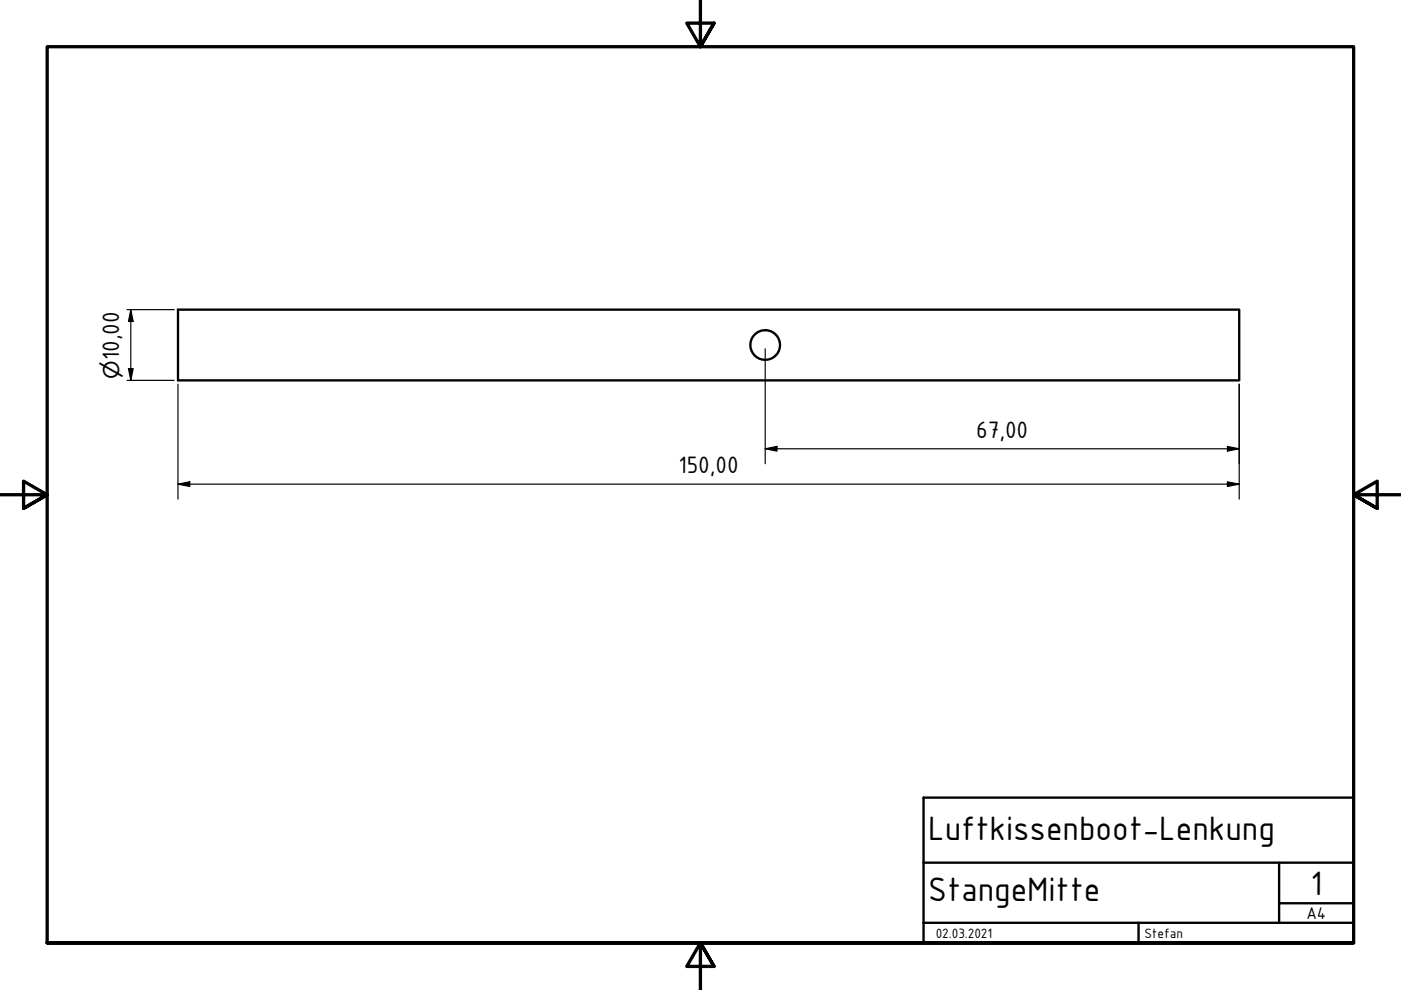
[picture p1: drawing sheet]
<svg xmlns="http://www.w3.org/2000/svg" width="297mm" height="210mm" viewBox="0 0 297 210" stroke-linecap="round" stroke-linejoin="round" font-family="sans-serif">
<!-- layer: Sichtbar (ISO) -->
<g fill="none" stroke="#000" stroke-width=".5">
<path d="M37.7 65.7h225v14.9h-225z"/>
<circle cx="162.2" cy="73.2" r="3.1"/>
</g>
<!-- layer: Rahmen (ISO) -->
<path d="M148.5 0v9.9l-2.9-5h5.8l-2.9 5 2.9-5M0 104.9h10l-5-2.9v5.8l5-2.9-5 2.9M297 104.9h-10l5-2.9v5.8l-5-2.9 5 2.9M10 199.9v-190h277v190h-277h277M151.4 204.9l-2.9-5 2.9 5h-5.8l2.9-5v10" fill="none" stroke="#000" stroke-width=".7"/>
<!-- layer: Titel (ISO) -->
<path d="M195.8 169.1h91.2v30.8h-91.2zM195.8 195.7h91.2M195.8 182.9h91.2M241.4 195.7v4.2M271.2 191.5h15.8M271.2 182.9v12.8" fill="none" stroke="#000" stroke-width=".5"/>
<g fill="none" stroke="#000" stroke-width=".25">
<path d="M26.9 65.7h10M27.2 78.2h1l-.5 2.4zM27.7 65.7l.5 2.4h-1zM27.7 65.7v14.9M162.2 73.9v24.4M26.9 80.6h10M37.7 81.5v24.3M162.2 95.2l2.5-.5v1zM162.2 95.2h100.5M260.2 94.7l2.5 .5-2.5 .5zM262.7 81.5v24.3M37.7 102.7l2.5-.6v1z"/>
<path d="M37.7 102.7h225M260.2 102.1l2.5 .6-2.5 .4z"/>
</g>
<g fill="#000">
<path d="M27.2 78.2h1l-.5 2.4z" fill-rule="evenodd"/>
<path d="M27.7 65.7l.5 2.4h-1z" fill-rule="evenodd"/>
<path d="M162.2 95.2l2.5-.5v1z" fill-rule="evenodd"/>
<path d="M260.2 94.7l2.5 .5-2.5 .5z" fill-rule="evenodd"/>
<path d="M37.7 102.7l2.5-.6v1z" fill-rule="evenodd"/>
<path d="M260.2 102.1l2.5 .6-2.5 .4z" fill-rule="evenodd"/>
</g>
<g font-size="7.8">
<text x="196.8" y="178.2">Luftkissenboot-Lenkung</text>
<text x="196.8" y="191">StangeMitte</text>
<text x="277.8" y="189.7">1</text>
</g>
<g font-size="5.4">
<text x="25.3" y="76.3" transform="rotate(-90 25.3 76.3)">10,00</text>
<text x="207" y="92.9">67,00</text>
<text x="143.9" y="100.3">150,00</text>
</g>
<text font-size="4.6" x="25.3" y="80.3" transform="rotate(-90 25.3 80.3)">⌀</text>
<text font-size="3.9" x="277" y="194.8">A4</text>
<g font-size="3.1">
<text x="198.4" y="198.8">02.03.2021</text>
<text x="242.6" y="198.8">Stefan</text>
</g>
</svg>
